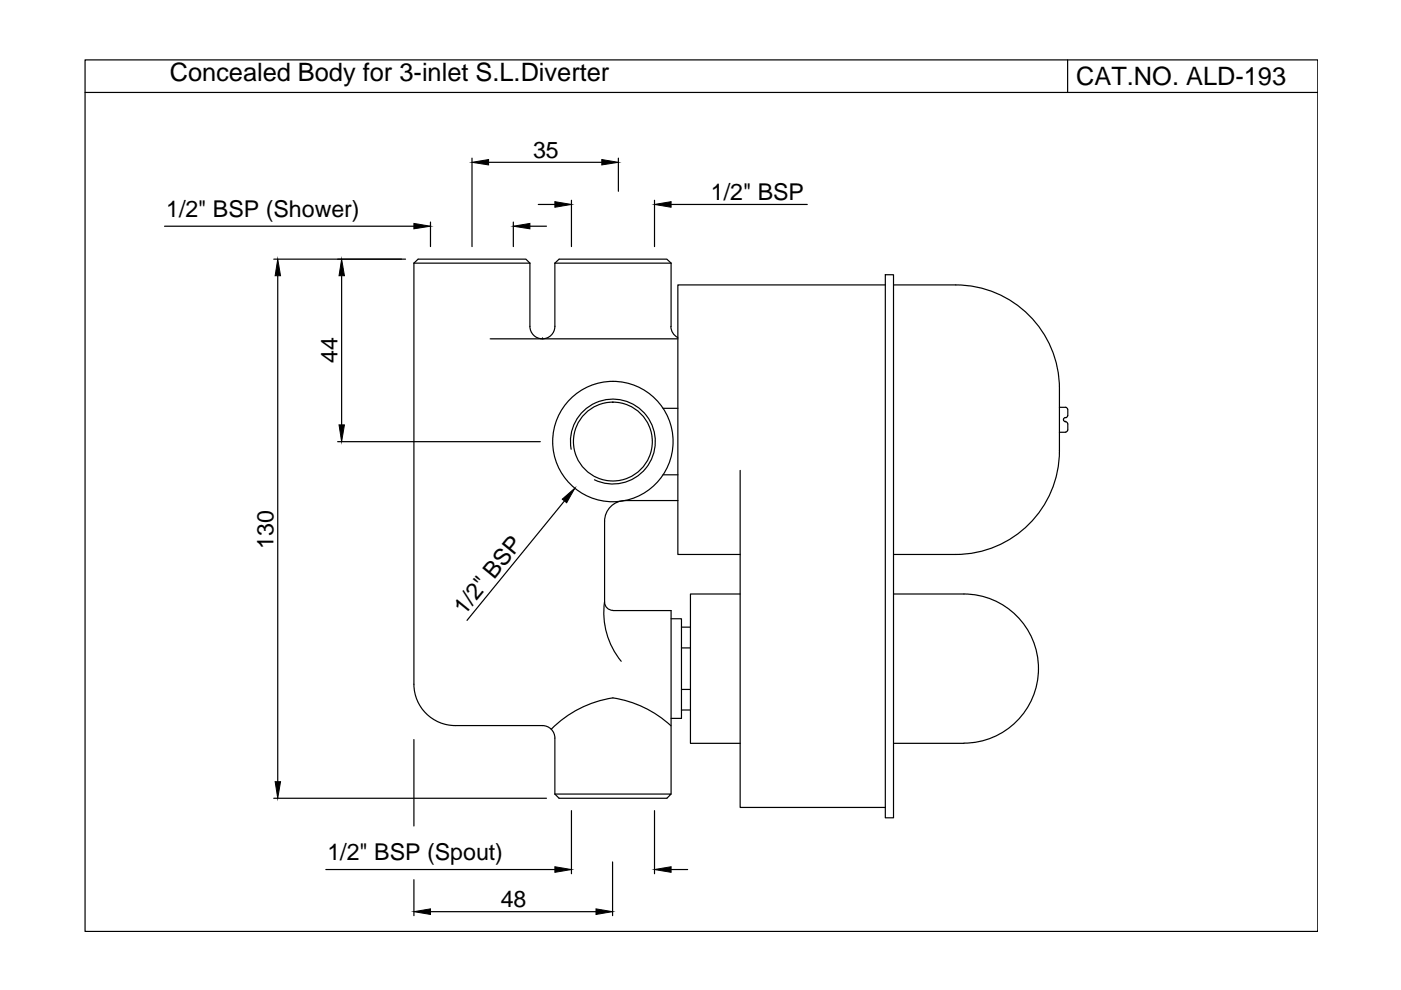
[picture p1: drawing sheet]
<svg xmlns="http://www.w3.org/2000/svg" width="297mm" height="210mm" viewBox="0 0 297 210" stroke-linecap="round" stroke-linejoin="round" font-family="sans-serif">
<!-- layer: 0 -->
<g fill="none" stroke="#000" stroke-width=".25">
<path d="M18 12.7h261.4v184.8h-261.4zM18 19.6h261.4M226.4 12.7v6.9M100.1 33.5v18.8M103.6 34.4h24M131.1 33.5v7.1M34.9 48h52.9M58 54.9h28M58.9 58.5v107.2M72.4 58.5v31.6M87.8 55.8l.8-.9h22.9l.9 .9M87.8 55.8v89.3a8.8 8.8 0 0 0 8.7 8.7"/>
<path d="M87.8 55.8h24.6M91.3 47.1v5.2M108.8 47.1v5.2M112.4 55.8v13.4M112.4 48h3.5M114.1 43.3h3.5M117.6 55.8l.9-.9h22.9l.9 .9M117.6 55.8v13.4M117.6 55.8h24.7M121.2 42.5v9.8M138.8 42.5v9.8M142.3 43.3h28.9"/>
<path d="M142.3 55.8v13.4M187.7 58.3h1.7v115.1h-1.7zM103.9 71.8h39.8M112.4 69.2a2.65 2.65 0 0 0 2.6 2.6 2.65 2.65 0 0 0 2.6-2.6M115 71.8h.1M142.2 69.2a2.65 2.65 0 0 0 1.5 2.4M187.7 60.4h-44v57.2h13.2M189.4 60.4h13.2a22 22 0 0 1 22 22v13.2a22 22 0 0 1-22 22h-13.2M71.6 93.6h43M121.1 95.2a9 9 0 0 1 9.1-10.6 9 9 0 0 1 8.5 11.1 9 9 0 0 1-12.7 6M140.6 86.6h3.1M156.9 99.7v71.5h30.8"/>
<path d="M224.6 91.7h1.3M224.6 86.4h1.3M225.9 88.5a.49 .49 0 0 0-.4 .6 .49 .49 0 0 0 .6 .4l.3 .4M225.9 86.4h.2l.3 .4M226.4 91.2l-.1 .2-.4 .2M226.4 88.1l-.1 .2-.4 .3M226.4 86.8v1.3M226.4 89.9v1.3M119.7 106.2l-20.7 25.3M140.6 100.7h3.1M143.7 106.1h-11.1a4.4 4.4 0 0 0-4.4 4.4v17.2a16.2 16.2 0 0 0 3.5 12.5M128.2 127.7a1.76 1.76 0 0 0 1.7 1.7l12.4 .1v38.9"/>
<path d="M142.3 131.2h2.2v21.1h-2.2M144.5 137.4h1.9M144.5 133h1.9M156.9 125.9h-10.5v31.7h10.5M189.4 125.9h15a15.8 15.8 0 0 1 15.8 15.9 15.8 15.8 0 0 1-15.8 15.8h-15M87.8 156.8v18.3M96.6 153.8h18.4a2.65 2.65 0 0 1 2.6 2.7M117.6 156.5v11.9M129.9 148a23.3 23.3 0 0 1 12.3 5.9M129.9 148a23.3 23.3 0 0 0-13 6.6M144.5 150.5h1.9M144.5 146.2h1.9"/>
<path d="M58 169.2h57.9M117.6 168.4h24.7l-.9 .8h-22.9zM121.2 171.9v13.4M138.8 171.9v13.4M69.1 184.4h48.5M87.8 186.5v7.6M91.3 193.3h35.1M129.9 182.8v11.3M142.3 184.4h3.5"/>
<circle cx="129.9" cy="93.6" r="12.8"/>
<circle cx="129.9" cy="93.6" r="8.4"/>
</g>
<g fill="#000" stroke="#000" stroke-width=".21">
<path d="M100.1 34.4l3.5-.6v1.2zM127.6 33.8l3.5 .6-3.5 .6zM58.9 54.9l.6 3.6h-1.2zM72.4 54.9l.6 3.6h-1.1zM87.8 47.4l3.5 .6-3.5 .5zM108.8 48l3.6-.6v1.1zM117.6 42.8l3.6 .5-3.6 .6zM138.8 43.3l3.5-.5v1.1zM71.9 90.1h1.1l-.6 3.5zM119.2 105.8l2.7-2.3-1.8 3.1zM58.3 165.7h1.2l-.6 3.5zM87.8 193.3l3.5-.6v1.2z"/>
<path d="M117.6 183.8l3.6 .6-3.6 .6zM126.4 192.7l3.5 .6-3.5 .6zM138.8 184.4l3.5-.6v1.2z"/>
</g>
<path d="M225.5 89h.1M225.9 89.5h.1" fill="none" stroke="#0f0" stroke-width=".25"/>
<g font-size="5.4">
<text x="36" y="17.2">Concealed Body for 3-inlet S.L.Diverter</text>
<text x="228.2" y="18.1">CAT.NO. ALD-193</text>
</g>
<g font-size="4.9">
<text x="113" y="33.4">35</text>
<text x="35.2" y="46">1/2&quot; BSP (Shower)</text>
<text x="150.7" y="42.4">1/2&quot; BSP</text>
<text x="71.6" y="76.9" transform="rotate(-90 71.6 76.9)">44</text>
<text x="58" y="116.3" transform="rotate(-90 58 116.3)">130</text>
<text x="98.5" y="130.6" transform="rotate(-51 98.5 130.6)">1/2&quot; BSP</text>
<text x="69.4" y="182.4">1/2&quot; BSP (Spout)</text>
<text x="106.2" y="192.3">48</text>
</g>
</svg>
